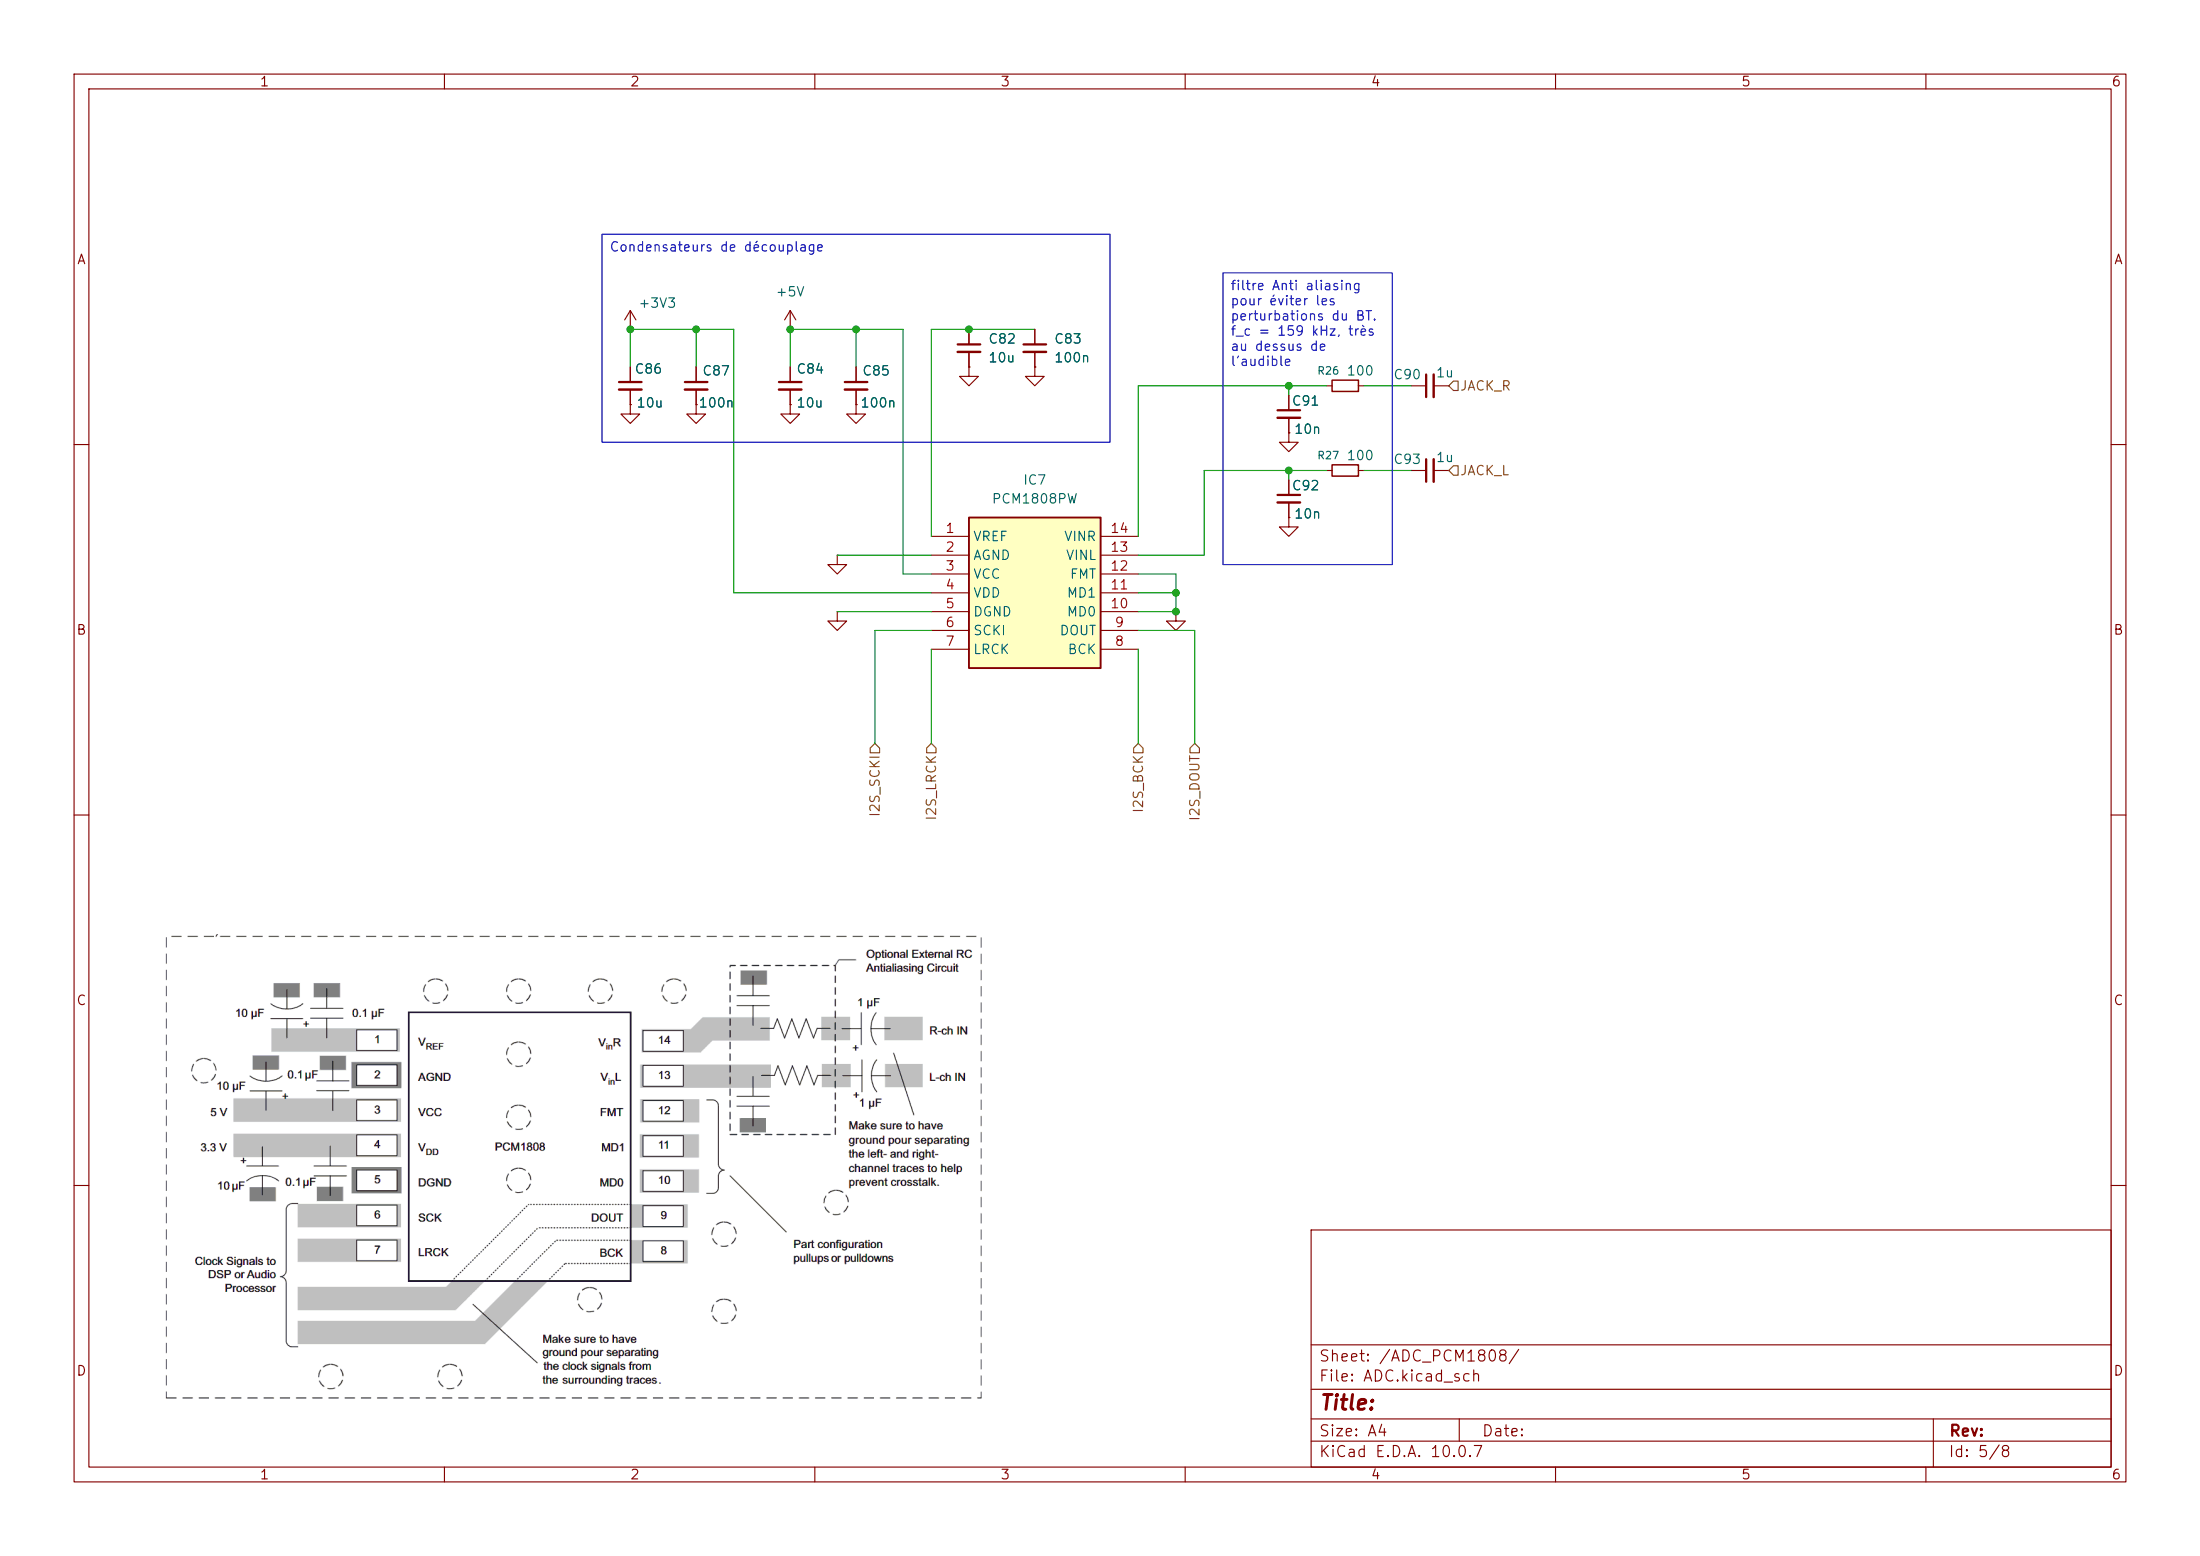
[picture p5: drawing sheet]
(kicad_sch
 (version 20260306)
 (generator "eeschema")
 (generator_version "10.0")
 (paper "A4")
 (lib_symbols
  (symbol "Device:C_Small"
   (pin_numbers (hide yes))
   (pin_names
    (offset 0.254) (hide yes)) (exclude_from_sim no) (in_bom yes) (on_board yes)
   (in_pos_files yes)
   (duplicate_pin_numbers_are_jumpers no)
   (property "Reference" "C" (at 0.254 1.778 0) (show_name no) (do_not_autoplace no) (effects (font (size 1.27 1.27)) (justify left)))
   (property "Value" "C_Small" (at 0.254 -2.032 0) (show_name no) (do_not_autoplace no) (effects (font (size 1.27 1.27)) (justify left)))
   (property "Footprint" "" (at 0 0 0) (show_name no) (do_not_autoplace no) (hide yes) (effects (font (size 1.27 1.27))))
   (property "Datasheet" "" (at 0 0 0) (show_name no) (do_not_autoplace no) (hide yes) (effects (font (size 1.27 1.27))))
   (property "Description" "Unpolarized capacitor, small symbol" (at 0 0 0) (show_name no) (do_not_autoplace no) (hide yes) (effects (font (size 1.27 1.27))))
   (symbol "C_Small_0_1"
    (polyline (pts (xy -1.524 0.508) (xy 1.524 0.508)) (stroke (width 0.3048) (type default)) (fill (type none)))
    (polyline (pts (xy -1.524 -0.508) (xy 1.524 -0.508)) (stroke (width 0.3302) (type default)) (fill (type none))))
   (symbol "C_Small_1_1"
    (pin passive line (at 0 2.54 270) (length 2.032) (name "" (effects (font (size 1.27 1.27)))) (number "1" (effects (font (size 1.27 1.27)))))
    (pin passive line (at 0 -2.54 90) (length 2.032) (name "" (effects (font (size 1.27 1.27)))) (number "2" (effects (font (size 1.27 1.27))))))
   (embedded_fonts no))
  (symbol "Device:R_Small"
   (pin_numbers (hide yes))
   (pin_names
    (offset 0.254) (hide yes)) (exclude_from_sim no) (in_bom yes) (on_board yes)
   (in_pos_files yes)
   (duplicate_pin_numbers_are_jumpers no)
   (property "Reference" "R" (at 0 0 90) (show_name no) (do_not_autoplace no) (effects (font (size 1.016 1.016))))
   (property "Value" "R_Small" (at 1.778 0 90) (show_name no) (do_not_autoplace no) (effects (font (size 1.27 1.27))))
   (property "Footprint" "" (at 0 0 0) (show_name no) (do_not_autoplace no) (hide yes) (effects (font (size 1.27 1.27))))
   (property "Datasheet" "" (at 0 0 0) (show_name no) (do_not_autoplace no) (hide yes) (effects (font (size 1.27 1.27))))
   (property "Description" "Resistor, small symbol" (at 0 0 0) (show_name no) (do_not_autoplace no) (hide yes) (effects (font (size 1.27 1.27))))
   (symbol "R_Small_0_1"
    (rectangle (start -0.762 1.778) (end 0.762 -1.778) (stroke (width 0.2032) (type default)) (fill (type none))))
   (symbol "R_Small_1_1"
    (pin passive line (at 0 2.54 270) (length 0.762) (name "" (effects (font (size 1.27 1.27)))) (number "1" (effects (font (size 1.27 1.27)))))
    (pin passive line (at 0 -2.54 90) (length 0.762) (name "" (effects (font (size 1.27 1.27)))) (number "2" (effects (font (size 1.27 1.27))))))
   (embedded_fonts no))
  (symbol "PCM1808PW:PCM1808PW" (exclude_from_sim no) (in_bom yes) (on_board yes)
   (in_pos_files yes)
   (duplicate_pin_numbers_are_jumpers no)
   (property "Reference" "IC" (at 24.13 7.62 0) (show_name no) (do_not_autoplace no) (effects (font (size 1.27 1.27)) (justify left top)))
   (property "Value" "PCM1808PW" (at 24.13 5.08 0) (show_name no) (do_not_autoplace no) (effects (font (size 1.27 1.27)) (justify left top)))
   (property "Footprint" "SOP65P640X120-14N" (at 24.13 -94.92 0) (show_name no) (do_not_autoplace no) (hide yes) (effects (font (size 1.27 1.27)) (justify left top)))
   (property "Datasheet" "http://www.ti.com/lit/gpn/pcm1808" (at 24.13 -194.92 0) (show_name no) (do_not_autoplace no) (hide yes) (effects (font (size 1.27 1.27)) (justify left top)))
   (property "Description" "99dB SNR Stereo ADC With Single-Ended Inputs" (at 0 0 0) (show_name no) (do_not_autoplace no) (hide yes) (effects (font (size 1.27 1.27))))
   (property "Height" "1.2" (at 24.13 -394.92 0) (show_name no) (do_not_autoplace no) (hide yes) (effects (font (size 1.27 1.27)) (justify left top)))
   (property "Manufacturer_Name" "Texas Instruments" (at 24.13 -494.92 0) (show_name no) (do_not_autoplace no) (hide yes) (effects (font (size 1.27 1.27)) (justify left top)))
   (property "Manufacturer_Part_Number" "PCM1808PW" (at 24.13 -594.92 0) (show_name no) (do_not_autoplace no) (hide yes) (effects (font (size 1.27 1.27)) (justify left top)))
   (property "Mouser Part Number" "595-PCM1808PW" (at 24.13 -694.92 0) (show_name no) (do_not_autoplace no) (hide yes) (effects (font (size 1.27 1.27)) (justify left top)))
   (property "Mouser Price/Stock" "https://www.mouser.co.uk/ProductDetail/Texas-Instruments/PCM1808PW?qs=iSMark9AYDWYQaMpH%2FhwPg%3D%3D" (at 24.13 -794.92 0) (show_name no) (do_not_autoplace no) (hide yes) (effects (font (size 1.27 1.27)) (justify left top)))
   (property "Arrow Part Number" "PCM1808PW" (at 24.13 -894.92 0) (show_name no) (do_not_autoplace no) (hide yes) (effects (font (size 1.27 1.27)) (justify left top)))
   (property "Arrow Price/Stock" "https://www.arrow.com/en/products/pcm1808pw/texas-instruments.html?utm_currency=USD&region=nac" (at 24.13 -994.92 0) (show_name no) (do_not_autoplace no) (hide yes) (effects (font (size 1.27 1.27)) (justify left top)))
   (symbol "PCM1808PW_1_1"
    (rectangle (start 5.08 2.54) (end 22.86 -17.78) (stroke (width 0.254) (type default)) (fill (type background)))
    (pin passive line (at 0 0 0) (length 5.08) (name "VREF" (effects (font (size 1.27 1.27)))) (number "1" (effects (font (size 1.27 1.27)))))
    (pin passive line (at 0 -2.54 0) (length 5.08) (name "AGND" (effects (font (size 1.27 1.27)))) (number "2" (effects (font (size 1.27 1.27)))))
    (pin passive line (at 0 -5.08 0) (length 5.08) (name "VCC" (effects (font (size 1.27 1.27)))) (number "3" (effects (font (size 1.27 1.27)))))
    (pin passive line (at 0 -7.62 0) (length 5.08) (name "VDD" (effects (font (size 1.27 1.27)))) (number "4" (effects (font (size 1.27 1.27)))))
    (pin passive line (at 0 -10.16 0) (length 5.08) (name "DGND" (effects (font (size 1.27 1.27)))) (number "5" (effects (font (size 1.27 1.27)))))
    (pin passive line (at 0 -12.7 0) (length 5.08) (name "SCKI" (effects (font (size 1.27 1.27)))) (number "6" (effects (font (size 1.27 1.27)))))
    (pin passive line (at 0 -15.24 0) (length 5.08) (name "LRCK" (effects (font (size 1.27 1.27)))) (number "7" (effects (font (size 1.27 1.27)))))
    (pin passive line (at 27.94 -15.24 180) (length 5.08) (name "BCK" (effects (font (size 1.27 1.27)))) (number "8" (effects (font (size 1.27 1.27)))))
    (pin passive line (at 27.94 -12.7 180) (length 5.08) (name "DOUT" (effects (font (size 1.27 1.27)))) (number "9" (effects (font (size 1.27 1.27)))))
    (pin passive line (at 27.94 -10.16 180) (length 5.08) (name "MD0" (effects (font (size 1.27 1.27)))) (number "10" (effects (font (size 1.27 1.27)))))
    (pin passive line (at 27.94 -7.62 180) (length 5.08) (name "MD1" (effects (font (size 1.27 1.27)))) (number "11" (effects (font (size 1.27 1.27)))))
    (pin passive line (at 27.94 -5.08 180) (length 5.08) (name "FMT" (effects (font (size 1.27 1.27)))) (number "12" (effects (font (size 1.27 1.27)))))
    (pin passive line (at 27.94 -2.54 180) (length 5.08) (name "VINL" (effects (font (size 1.27 1.27)))) (number "13" (effects (font (size 1.27 1.27)))))
    (pin passive line (at 27.94 0 180) (length 5.08) (name "VINR" (effects (font (size 1.27 1.27)))) (number "14" (effects (font (size 1.27 1.27))))))
   (embedded_fonts no))
  (symbol "power:+3.3V"
   (power global)
   (pin_numbers (hide yes))
   (pin_names
    (offset 0) (hide yes)) (exclude_from_sim no) (in_bom yes) (on_board yes)
   (in_pos_files yes)
   (duplicate_pin_numbers_are_jumpers no)
   (property "Reference" "#PWR" (at 0 -3.81 0) (show_name no) (do_not_autoplace no) (hide yes) (effects (font (size 1.27 1.27))))
   (property "Value" "+3.3V" (at 0 3.556 0) (show_name no) (do_not_autoplace no) (effects (font (size 1.27 1.27))))
   (property "Footprint" "" (at 0 0 0) (show_name no) (do_not_autoplace no) (hide yes) (effects (font (size 1.27 1.27))))
   (property "Datasheet" "" (at 0 0 0) (show_name no) (do_not_autoplace no) (hide yes) (effects (font (size 1.27 1.27))))
   (property "Description" "Power symbol creates a global label with name \"+3.3V\"" (at 0 0 0) (show_name no) (do_not_autoplace no) (hide yes) (effects (font (size 1.27 1.27))))
   (symbol "+3.3V_0_1"
    (polyline (pts (xy -0.762 1.27) (xy 0 2.54)) (stroke (width 0) (type default)) (fill (type none)))
    (polyline (pts (xy 0 2.54) (xy 0.762 1.27)) (stroke (width 0) (type default)) (fill (type none)))
    (polyline (pts (xy 0 0) (xy 0 2.54)) (stroke (width 0) (type default)) (fill (type none))))
   (symbol "+3.3V_1_1"
    (pin power_in line (at 0 0 90) (length 0) (name "" (effects (font (size 1.27 1.27)))) (number "1" (effects (font (size 1.27 1.27))))))
   (embedded_fonts no))
  (symbol "power:+5V"
   (power global)
   (pin_numbers (hide yes))
   (pin_names
    (offset 0) (hide yes)) (exclude_from_sim no) (in_bom yes) (on_board yes)
   (in_pos_files yes)
   (duplicate_pin_numbers_are_jumpers no)
   (property "Reference" "#PWR" (at 0 -3.81 0) (show_name no) (do_not_autoplace no) (hide yes) (effects (font (size 1.27 1.27))))
   (property "Value" "+5V" (at 0 3.556 0) (show_name no) (do_not_autoplace no) (effects (font (size 1.27 1.27))))
   (property "Footprint" "" (at 0 0 0) (show_name no) (do_not_autoplace no) (hide yes) (effects (font (size 1.27 1.27))))
   (property "Datasheet" "" (at 0 0 0) (show_name no) (do_not_autoplace no) (hide yes) (effects (font (size 1.27 1.27))))
   (property "Description" "Power symbol creates a global label with name \"+5V\"" (at 0 0 0) (show_name no) (do_not_autoplace no) (hide yes) (effects (font (size 1.27 1.27))))
   (symbol "+5V_0_1"
    (polyline (pts (xy -0.762 1.27) (xy 0 2.54)) (stroke (width 0) (type default)) (fill (type none)))
    (polyline (pts (xy 0 2.54) (xy 0.762 1.27)) (stroke (width 0) (type default)) (fill (type none)))
    (polyline (pts (xy 0 0) (xy 0 2.54)) (stroke (width 0) (type default)) (fill (type none))))
   (symbol "+5V_1_1"
    (pin power_in line (at 0 0 90) (length 0) (name "" (effects (font (size 1.27 1.27)))) (number "1" (effects (font (size 1.27 1.27))))))
   (embedded_fonts no))
  (symbol "power:GND"
   (power global)
   (pin_numbers (hide yes))
   (pin_names
    (offset 0) (hide yes)) (exclude_from_sim no) (in_bom yes) (on_board yes)
   (in_pos_files yes)
   (duplicate_pin_numbers_are_jumpers no)
   (property "Reference" "#PWR" (at 0 -6.35 0) (show_name no) (do_not_autoplace no) (hide yes) (effects (font (size 1.27 1.27))))
   (property "Value" "GND" (at 0 -3.81 0) (show_name no) (do_not_autoplace no) (effects (font (size 1.27 1.27))))
   (property "Footprint" "" (at 0 0 0) (show_name no) (do_not_autoplace no) (hide yes) (effects (font (size 1.27 1.27))))
   (property "Datasheet" "" (at 0 0 0) (show_name no) (do_not_autoplace no) (hide yes) (effects (font (size 1.27 1.27))))
   (property "Description" "Power symbol creates a global label with name \"GND\" , ground" (at 0 0 0) (show_name no) (do_not_autoplace no) (hide yes) (effects (font (size 1.27 1.27))))
   (symbol "GND_0_1"
    (polyline (pts (xy 0 0) (xy 0 -1.27) (xy 1.27 -1.27) (xy 0 -2.54) (xy -1.27 -1.27) (xy 0 -1.27)) (stroke (width 0) (type default)) (fill (type none))))
   (symbol "GND_1_1"
    (pin power_in line (at 0 0 270) (length 0) (name "" (effects (font (size 1.27 1.27)))) (number "1" (effects (font (size 1.27 1.27))))))
   (embedded_fonts no)))
 (text_box "filtre Anti aliasing pour éviter les perturbations du BT.\nf_c = 159 kHz, très au dessus de l'audible"
  (exclude_from_sim no)
  (at 165.1 36.83 0)
  (size 22.86 39.37)
  (margins 0.9525 0.9525 0.9525 0.9525)
  (stroke (width 0) (type solid))
  (fill (type none))
  (effects (font (size 1.27 1.27)) (justify left top)))
 (text_box "Condensateurs de découplage"
  (exclude_from_sim no)
  (at 81.28 31.6117 0)
  (size 68.58 28.0783)
  (margins 0.9525 0.9525 0.9525 0.9525)
  (stroke (width 0) (type solid))
  (fill (type none))
  (effects (font (size 1.27 1.27)) (justify left top)))
 (junction
  (at 93.98 44.45)
  (diameter 0)
  (color 0 0 0 0))
 (junction
  (at 158.75 80.01)
  (diameter 0)
  (color 0 0 0 0))
 (junction
  (at 106.68 44.45)
  (diameter 0)
  (color 0 0 0 0))
 (junction
  (at 158.75 82.55)
  (diameter 0)
  (color 0 0 0 0))
 (junction
  (at 130.81 44.45)
  (diameter 0)
  (color 0 0 0 0))
 (junction
  (at 115.57 44.45)
  (diameter 0)
  (color 0 0 0 0))
 (junction
  (at 173.99 52.07)
  (diameter 0)
  (color 0 0 0 0))
 (junction
  (at 173.99 63.5)
  (diameter 0)
  (color 0 0 0 0))
 (junction
  (at 85.09 44.45)
  (diameter 0)
  (color 0 0 0 0))
 (wire
  (pts (xy 125.73 44.45) (xy 130.81 44.45))
  (stroke (width 0) (type default)))
 (wire
  (pts (xy 93.98 44.45) (xy 85.09 44.45))
  (stroke (width 0) (type default)))
 (wire
  (pts (xy 179.07 52.07) (xy 173.99 52.07))
  (stroke (width 0) (type default)))
 (wire
  (pts (xy 113.03 74.93) (xy 125.73 74.93))
  (stroke (width 0) (type default)))
 (wire
  (pts (xy 125.73 77.47) (xy 121.92 77.47))
  (stroke (width 0) (type default)))
 (wire
  (pts (xy 179.07 63.5) (xy 173.99 63.5))
  (stroke (width 0) (type default)))
 (wire
  (pts (xy 139.7 44.45) (xy 130.81 44.45))
  (stroke (width 0) (type default)))
 (wire
  (pts (xy 125.73 85.09) (xy 118.11 85.09))
  (stroke (width 0) (type default)))
 (wire
  (pts (xy 115.57 44.45) (xy 106.68 44.45))
  (stroke (width 0) (type default)))
 (wire
  (pts (xy 125.73 72.39) (xy 125.73 44.45))
  (stroke (width 0) (type default)))
 (wire
  (pts (xy 106.68 44.45) (xy 106.68 49.53))
  (stroke (width 0) (type default)))
 (wire
  (pts (xy 153.67 80.01) (xy 158.75 80.01))
  (stroke (width 0) (type default)))
 (wire
  (pts (xy 153.67 82.55) (xy 158.75 82.55))
  (stroke (width 0) (type default)))
 (wire
  (pts (xy 184.15 63.5) (xy 190.5 63.5))
  (stroke (width 0) (type default)))
 (wire
  (pts (xy 153.67 85.09) (xy 161.29 85.09))
  (stroke (width 0) (type default)))
 (wire
  (pts (xy 158.75 80.01) (xy 158.75 82.55))
  (stroke (width 0) (type default)))
 (wire
  (pts (xy 121.92 44.45) (xy 115.57 44.45))
  (stroke (width 0) (type default)))
 (wire
  (pts (xy 161.29 85.09) (xy 161.29 100.33))
  (stroke (width 0) (type default)))
 (wire
  (pts (xy 153.67 77.47) (xy 158.75 77.47))
  (stroke (width 0) (type default)))
 (wire
  (pts (xy 115.57 44.45) (xy 115.57 49.53))
  (stroke (width 0) (type default)))
 (wire
  (pts (xy 153.67 74.93) (xy 162.56 74.93))
  (stroke (width 0) (type default)))
 (wire
  (pts (xy 173.99 52.07) (xy 173.99 53.34))
  (stroke (width 0) (type default)))
 (wire
  (pts (xy 162.56 74.93) (xy 162.56 63.5))
  (stroke (width 0) (type default)))
 (wire
  (pts (xy 93.98 44.45) (xy 93.98 49.53))
  (stroke (width 0) (type default)))
 (wire
  (pts (xy 158.75 77.47) (xy 158.75 80.01))
  (stroke (width 0) (type default)))
 (wire
  (pts (xy 99.06 44.45) (xy 93.98 44.45))
  (stroke (width 0) (type default)))
 (wire
  (pts (xy 153.67 72.39) (xy 153.67 52.07))
  (stroke (width 0) (type default)))
 (wire
  (pts (xy 125.73 87.63) (xy 125.73 100.33))
  (stroke (width 0) (type default)))
 (wire
  (pts (xy 162.56 63.5) (xy 173.99 63.5))
  (stroke (width 0) (type default)))
 (wire
  (pts (xy 99.06 44.45) (xy 99.06 80.01))
  (stroke (width 0) (type default)))
 (wire
  (pts (xy 99.06 80.01) (xy 125.73 80.01))
  (stroke (width 0) (type default)))
 (wire
  (pts (xy 121.92 77.47) (xy 121.92 44.45))
  (stroke (width 0) (type default)))
 (wire
  (pts (xy 85.09 44.45) (xy 85.09 49.53))
  (stroke (width 0) (type default)))
 (wire
  (pts (xy 113.03 82.55) (xy 125.73 82.55))
  (stroke (width 0) (type default)))
 (wire
  (pts (xy 184.15 52.07) (xy 190.5 52.07))
  (stroke (width 0) (type default)))
 (wire
  (pts (xy 153.67 52.07) (xy 173.99 52.07))
  (stroke (width 0) (type default)))
 (wire
  (pts (xy 173.99 63.5) (xy 173.99 64.77))
  (stroke (width 0) (type default)))
 (wire
  (pts (xy 118.11 85.09) (xy 118.11 100.33))
  (stroke (width 0) (type default)))
 (wire
  (pts (xy 153.67 87.63) (xy 153.67 100.33))
  (stroke (width 0) (type default)))
 (image
  (at 77.47 157.48)
  (data))
 (hierarchical_label "JACK_L"
  (shape input)
  (at 195.58 63.5 0)
  (effects (font (size 1.27 1.27)) (justify left)))
 (hierarchical_label "I2S_DOUT"
  (shape input)
  (at 161.29 100.33 270)
  (effects (font (size 1.27 1.27)) (justify right)))
 (hierarchical_label "I2S_LRCK"
  (shape input)
  (at 125.73 100.33 270)
  (effects (font (size 1.27 1.27)) (justify right)))
 (hierarchical_label "JACK_R"
  (shape input)
  (at 195.58 52.07 0)
  (effects (font (size 1.27 1.27)) (justify left)))
 (hierarchical_label "I2S_BCK"
  (shape input)
  (at 153.67 100.33 270)
  (effects (font (size 1.27 1.27)) (justify right)))
 (hierarchical_label "I2S_SCKI"
  (shape input)
  (at 118.11 100.33 270)
  (effects (font (size 1.27 1.27)) (justify right)))
 (symbol
  (lib_id "Device:C_Small")
  (at 85.09 52.07 0)
  (unit 1)
  (body_style 1)
  (exclude_from_sim no)
  (in_bom yes)
  (on_board yes)
  (in_pos_files yes)
  (dnp no)
  (property "Reference" "C86" (at 85.598 49.784 0) (show_name no) (do_not_autoplace no) (effects (font (size 1.27 1.27)) (justify left)))
  (property "Value" "10u" (at 85.852 54.356 0) (show_name no) (do_not_autoplace no) (effects (font (size 1.27 1.27)) (justify left)))
  (property "Footprint" "Capacitor_SMD:C_0402_1005Metric" (at 85.09 52.07 0) (hide yes) (show_name no) (do_not_autoplace no) (effects (font (size 1.27 1.27))))
  (property "Datasheet" "" (at 85.09 52.07 0) (hide yes) (show_name no) (do_not_autoplace no) (effects (font (size 1.27 1.27))))
  (property "Description" "Unpolarized capacitor, small symbol" (at 85.09 52.07 0) (hide yes) (show_name no) (do_not_autoplace no) (effects (font (size 1.27 1.27))))
  (pin "1")
  (pin "2"))
 (symbol
  (lib_id "power:+3.3V")
  (at 85.09 44.45 0)
  (unit 1)
  (body_style 1)
  (exclude_from_sim no)
  (in_bom yes)
  (on_board yes)
  (in_pos_files yes)
  (dnp no)
  (property "Reference" "#PWR077" (at 85.09 48.26 0) (hide yes) (show_name no) (do_not_autoplace no) (effects (font (size 1.27 1.27))))
  (property "Value" "+3V3" (at 86.106 40.894 0) (show_name no) (do_not_autoplace no) (effects (font (size 1.27 1.27)) (justify left)))
  (property "Footprint" "" (at 85.09 44.45 0) (hide yes) (show_name no) (do_not_autoplace no) (effects (font (size 1.27 1.27))))
  (property "Datasheet" "" (at 85.09 44.45 0) (hide yes) (show_name no) (do_not_autoplace no) (effects (font (size 1.27 1.27))))
  (property "Description" "Power symbol creates a global label with name \"+3.3V\"" (at 85.09 44.45 0) (hide yes) (show_name no) (do_not_autoplace no) (effects (font (size 1.27 1.27))))
  (pin "1"))
 (symbol
  (lib_id "PCM1808PW:PCM1808PW")
  (at 125.73 72.39 0)
  (unit 1)
  (body_style 1)
  (exclude_from_sim no)
  (in_bom yes)
  (on_board yes)
  (in_pos_files yes)
  (dnp no)
  (fields_autoplaced yes)
  (property "Reference" "IC7" (at 139.7 64.77 0) (show_name no) (do_not_autoplace no) (effects (font (size 1.27 1.27))))
  (property "Value" "PCM1808PW" (at 139.7 67.31 0) (show_name no) (do_not_autoplace no) (effects (font (size 1.27 1.27))))
  (property "Footprint" "footprints:PCM1808PW" (at 149.86 167.31 0) (hide yes) (show_name no) (do_not_autoplace no) (effects (font (size 1.27 1.27)) (justify left top)))
  (property "Datasheet" "http://www.ti.com/lit/gpn/pcm1808" (at 149.86 267.31 0) (hide yes) (show_name no) (do_not_autoplace no) (effects (font (size 1.27 1.27)) (justify left top)))
  (property "Description" "99dB SNR Stereo ADC With Single-Ended Inputs" (at 125.73 72.39 0) (hide yes) (show_name no) (do_not_autoplace no) (effects (font (size 1.27 1.27))))
  (property "Height" "1.2" (at 149.86 467.31 0) (hide yes) (show_name no) (do_not_autoplace no) (effects (font (size 1.27 1.27)) (justify left top)))
  (property "Manufacturer_Name" "Texas Instruments" (at 149.86 567.31 0) (hide yes) (show_name no) (do_not_autoplace no) (effects (font (size 1.27 1.27)) (justify left top)))
  (property "Manufacturer_Part_Number" "PCM1808PW" (at 149.86 667.31 0) (hide yes) (show_name no) (do_not_autoplace no) (effects (font (size 1.27 1.27)) (justify left top)))
  (property "Mouser Part Number" "595-PCM1808PW" (at 149.86 767.31 0) (hide yes) (show_name no) (do_not_autoplace no) (effects (font (size 1.27 1.27)) (justify left top)))
  (property "Mouser Price/Stock" "https://www.mouser.co.uk/ProductDetail/Texas-Instruments/PCM1808PW?qs=iSMark9AYDWYQaMpH%2FhwPg%3D%3D" (at 149.86 867.31 0) (hide yes) (show_name no) (do_not_autoplace no) (effects (font (size 1.27 1.27)) (justify left top)))
  (property "Arrow Part Number" "PCM1808PW" (at 149.86 967.31 0) (hide yes) (show_name no) (do_not_autoplace no) (effects (font (size 1.27 1.27)) (justify left top)))
  (property "Arrow Price/Stock" "https://www.arrow.com/en/products/pcm1808pw/texas-instruments.html?utm_currency=USD&region=nac" (at 149.86 1067.31 0) (hide yes) (show_name no) (do_not_autoplace no) (effects (font (size 1.27 1.27)) (justify left top)))
  (pin "6")
  (pin "1")
  (pin "10")
  (pin "4")
  (pin "5")
  (pin "3")
  (pin "2")
  (pin "12")
  (pin "13")
  (pin "9")
  (pin "11")
  (pin "7")
  (pin "14")
  (pin "8"))
 (symbol
  (lib_id "Device:C_Small")
  (at 106.68 52.07 0)
  (unit 1)
  (body_style 1)
  (exclude_from_sim no)
  (in_bom yes)
  (on_board yes)
  (in_pos_files yes)
  (dnp no)
  (property "Reference" "C84" (at 107.442 49.784 0) (show_name no) (do_not_autoplace no) (effects (font (size 1.27 1.27)) (justify left)))
  (property "Value" "10u" (at 107.442 54.356 0) (show_name no) (do_not_autoplace no) (effects (font (size 1.27 1.27)) (justify left)))
  (property "Footprint" "Capacitor_SMD:C_0402_1005Metric" (at 106.68 52.07 0) (hide yes) (show_name no) (do_not_autoplace no) (effects (font (size 1.27 1.27))))
  (property "Datasheet" "" (at 106.68 52.07 0) (hide yes) (show_name no) (do_not_autoplace no) (effects (font (size 1.27 1.27))))
  (property "Description" "Unpolarized capacitor, small symbol" (at 106.68 52.07 0) (hide yes) (show_name no) (do_not_autoplace no) (effects (font (size 1.27 1.27))))
  (pin "1")
  (pin "2"))
 (symbol
  (lib_id "power:GND")
  (at 113.03 82.55 0)
  (unit 1)
  (body_style 1)
  (exclude_from_sim no)
  (in_bom yes)
  (on_board yes)
  (in_pos_files yes)
  (dnp no)
  (fields_autoplaced yes)
  (property "Reference" "#PWR079" (at 113.03 88.9 0) (hide yes) (show_name no) (do_not_autoplace no) (effects (font (size 1.27 1.27))))
  (property "Value" "GND" (at 113.03 87.63 0) (hide yes) (show_name no) (do_not_autoplace no) (effects (font (size 1.27 1.27))))
  (property "Footprint" "" (at 113.03 82.55 0) (hide yes) (show_name no) (do_not_autoplace no) (effects (font (size 1.27 1.27))))
  (property "Datasheet" "" (at 113.03 82.55 0) (hide yes) (show_name no) (do_not_autoplace no) (effects (font (size 1.27 1.27))))
  (property "Description" "Power symbol creates a global label with name \"GND\" , ground" (at 113.03 82.55 0) (hide yes) (show_name no) (do_not_autoplace no) (effects (font (size 1.27 1.27))))
  (pin "1"))
 (symbol
  (lib_id "power:GND")
  (at 139.7 49.53 0)
  (unit 1)
  (body_style 1)
  (exclude_from_sim no)
  (in_bom yes)
  (on_board yes)
  (in_pos_files yes)
  (dnp no)
  (fields_autoplaced yes)
  (property "Reference" "#PWR071" (at 139.7 55.88 0) (hide yes) (show_name no) (do_not_autoplace no) (effects (font (size 1.27 1.27))))
  (property "Value" "GND" (at 139.7 54.61 0) (hide yes) (show_name no) (do_not_autoplace no) (effects (font (size 1.27 1.27))))
  (property "Footprint" "" (at 139.7 49.53 0) (hide yes) (show_name no) (do_not_autoplace no) (effects (font (size 1.27 1.27))))
  (property "Datasheet" "" (at 139.7 49.53 0) (hide yes) (show_name no) (do_not_autoplace no) (effects (font (size 1.27 1.27))))
  (property "Description" "Power symbol creates a global label with name \"GND\" , ground" (at 139.7 49.53 0) (hide yes) (show_name no) (do_not_autoplace no) (effects (font (size 1.27 1.27))))
  (pin "1"))
 (symbol
  (lib_id "Device:R_Small")
  (at 181.61 63.5 90)
  (unit 1)
  (body_style 1)
  (exclude_from_sim no)
  (in_bom yes)
  (on_board yes)
  (in_pos_files yes)
  (dnp no)
  (property "Reference" "R27" (at 179.324 61.468 90) (show_name no) (do_not_autoplace no) (effects (font (size 1.016 1.016))))
  (property "Value" "100" (at 183.642 61.468 90) (show_name no) (do_not_autoplace no) (effects (font (size 1.27 1.27))))
  (property "Footprint" "" (at 181.61 63.5 0) (hide yes) (show_name no) (do_not_autoplace no) (effects (font (size 1.27 1.27))))
  (property "Datasheet" "" (at 181.61 63.5 0) (hide yes) (show_name no) (do_not_autoplace no) (effects (font (size 1.27 1.27))))
  (property "Description" "Resistor, small symbol" (at 181.61 63.5 0) (hide yes) (show_name no) (do_not_autoplace no) (effects (font (size 1.27 1.27))))
  (pin "2")
  (pin "1"))
 (symbol
  (lib_id "Device:R_Small")
  (at 181.61 52.07 90)
  (unit 1)
  (body_style 1)
  (exclude_from_sim no)
  (in_bom yes)
  (on_board yes)
  (in_pos_files yes)
  (dnp no)
  (property "Reference" "R26" (at 179.324 50.038 90) (show_name no) (do_not_autoplace no) (effects (font (size 1.016 1.016))))
  (property "Value" "100" (at 183.642 50.038 90) (show_name no) (do_not_autoplace no) (effects (font (size 1.27 1.27))))
  (property "Footprint" "" (at 181.61 52.07 0) (hide yes) (show_name no) (do_not_autoplace no) (effects (font (size 1.27 1.27))))
  (property "Datasheet" "" (at 181.61 52.07 0) (hide yes) (show_name no) (do_not_autoplace no) (effects (font (size 1.27 1.27))))
  (property "Description" "Resistor, small symbol" (at 181.61 52.07 0) (hide yes) (show_name no) (do_not_autoplace no) (effects (font (size 1.27 1.27))))
  (pin "2")
  (pin "1"))
 (symbol
  (lib_id "power:GND")
  (at 113.03 74.93 0)
  (unit 1)
  (body_style 1)
  (exclude_from_sim no)
  (in_bom yes)
  (on_board yes)
  (in_pos_files yes)
  (dnp no)
  (fields_autoplaced yes)
  (property "Reference" "#PWR072" (at 113.03 81.28 0) (hide yes) (show_name no) (do_not_autoplace no) (effects (font (size 1.27 1.27))))
  (property "Value" "GND" (at 113.03 80.01 0) (hide yes) (show_name no) (do_not_autoplace no) (effects (font (size 1.27 1.27))))
  (property "Footprint" "" (at 113.03 74.93 0) (hide yes) (show_name no) (do_not_autoplace no) (effects (font (size 1.27 1.27))))
  (property "Datasheet" "" (at 113.03 74.93 0) (hide yes) (show_name no) (do_not_autoplace no) (effects (font (size 1.27 1.27))))
  (property "Description" "Power symbol creates a global label with name \"GND\" , ground" (at 113.03 74.93 0) (hide yes) (show_name no) (do_not_autoplace no) (effects (font (size 1.27 1.27))))
  (pin "1"))
 (symbol
  (lib_id "Device:C_Small")
  (at 115.57 52.07 0)
  (unit 1)
  (body_style 1)
  (exclude_from_sim no)
  (in_bom yes)
  (on_board yes)
  (in_pos_files yes)
  (dnp no)
  (property "Reference" "C85" (at 116.332 50.038 0) (show_name no) (do_not_autoplace no) (effects (font (size 1.27 1.27)) (justify left)))
  (property "Value" "100n" (at 116.078 54.356 0) (show_name no) (do_not_autoplace no) (effects (font (size 1.27 1.27)) (justify left)))
  (property "Footprint" "Capacitor_SMD:C_0402_1005Metric" (at 115.57 52.07 0) (hide yes) (show_name no) (do_not_autoplace no) (effects (font (size 1.27 1.27))))
  (property "Datasheet" "" (at 115.57 52.07 0) (hide yes) (show_name no) (do_not_autoplace no) (effects (font (size 1.27 1.27))))
  (property "Description" "Unpolarized capacitor, small symbol" (at 115.57 52.07 0) (hide yes) (show_name no) (do_not_autoplace no) (effects (font (size 1.27 1.27))))
  (pin "1")
  (pin "2"))
 (symbol
  (lib_id "Device:C_Small")
  (at 193.04 63.5 90)
  (unit 1)
  (body_style 1)
  (exclude_from_sim no)
  (in_bom yes)
  (on_board yes)
  (in_pos_files yes)
  (dnp no)
  (property "Reference" "C93" (at 189.992 61.976 90) (show_name no) (do_not_autoplace no) (effects (font (size 1.27 1.27))))
  (property "Value" "1u" (at 195.072 61.722 90) (show_name no) (do_not_autoplace no) (effects (font (size 1.27 1.27))))
  (property "Footprint" "Capacitor_SMD:C_0402_1005Metric" (at 193.04 63.5 0) (hide yes) (show_name no) (do_not_autoplace no) (effects (font (size 1.27 1.27))))
  (property "Datasheet" "" (at 193.04 63.5 0) (hide yes) (show_name no) (do_not_autoplace no) (effects (font (size 1.27 1.27))))
  (property "Description" "Unpolarized capacitor, small symbol" (at 193.04 63.5 0) (hide yes) (show_name no) (do_not_autoplace no) (effects (font (size 1.27 1.27))))
  (pin "1")
  (pin "2"))
 (symbol
  (lib_id "power:GND")
  (at 173.99 58.42 0)
  (unit 1)
  (body_style 1)
  (exclude_from_sim no)
  (in_bom yes)
  (on_board yes)
  (in_pos_files yes)
  (dnp no)
  (fields_autoplaced yes)
  (property "Reference" "#PWR081" (at 173.99 64.77 0) (hide yes) (show_name no) (do_not_autoplace no) (effects (font (size 1.27 1.27))))
  (property "Value" "GND" (at 173.99 63.5 0) (hide yes) (show_name no) (do_not_autoplace no) (effects (font (size 1.27 1.27))))
  (property "Footprint" "" (at 173.99 58.42 0) (hide yes) (show_name no) (do_not_autoplace no) (effects (font (size 1.27 1.27))))
  (property "Datasheet" "" (at 173.99 58.42 0) (hide yes) (show_name no) (do_not_autoplace no) (effects (font (size 1.27 1.27))))
  (property "Description" "Power symbol creates a global label with name \"GND\" , ground" (at 173.99 58.42 0) (hide yes) (show_name no) (do_not_autoplace no) (effects (font (size 1.27 1.27))))
  (pin "1"))
 (symbol
  (lib_id "power:GND")
  (at 85.09 54.61 0)
  (unit 1)
  (body_style 1)
  (exclude_from_sim no)
  (in_bom yes)
  (on_board yes)
  (in_pos_files yes)
  (dnp no)
  (fields_autoplaced yes)
  (property "Reference" "#PWR075" (at 85.09 60.96 0) (hide yes) (show_name no) (do_not_autoplace no) (effects (font (size 1.27 1.27))))
  (property "Value" "GND" (at 85.09 59.69 0) (hide yes) (show_name no) (do_not_autoplace no) (effects (font (size 1.27 1.27))))
  (property "Footprint" "" (at 85.09 54.61 0) (hide yes) (show_name no) (do_not_autoplace no) (effects (font (size 1.27 1.27))))
  (property "Datasheet" "" (at 85.09 54.61 0) (hide yes) (show_name no) (do_not_autoplace no) (effects (font (size 1.27 1.27))))
  (property "Description" "Power symbol creates a global label with name \"GND\" , ground" (at 85.09 54.61 0) (hide yes) (show_name no) (do_not_autoplace no) (effects (font (size 1.27 1.27))))
  (pin "1"))
 (symbol
  (lib_id "Device:C_Small")
  (at 130.81 46.99 0)
  (unit 1)
  (body_style 1)
  (exclude_from_sim no)
  (in_bom yes)
  (on_board yes)
  (in_pos_files yes)
  (dnp no)
  (fields_autoplaced yes)
  (property "Reference" "C82" (at 133.35 45.7262 0) (show_name no) (do_not_autoplace no) (effects (font (size 1.27 1.27)) (justify left)))
  (property "Value" "10u" (at 133.35 48.2662 0) (show_name no) (do_not_autoplace no) (effects (font (size 1.27 1.27)) (justify left)))
  (property "Footprint" "Capacitor_SMD:C_0402_1005Metric" (at 130.81 46.99 0) (hide yes) (show_name no) (do_not_autoplace no) (effects (font (size 1.27 1.27))))
  (property "Datasheet" "" (at 130.81 46.99 0) (hide yes) (show_name no) (do_not_autoplace no) (effects (font (size 1.27 1.27))))
  (property "Description" "Unpolarized capacitor, small symbol" (at 130.81 46.99 0) (hide yes) (show_name no) (do_not_autoplace no) (effects (font (size 1.27 1.27))))
  (pin "1")
  (pin "2"))
 (symbol
  (lib_id "power:+5V")
  (at 106.68 44.45 0)
  (unit 1)
  (body_style 1)
  (exclude_from_sim no)
  (in_bom yes)
  (on_board yes)
  (in_pos_files yes)
  (dnp no)
  (fields_autoplaced yes)
  (property "Reference" "#PWR078" (at 106.68 48.26 0) (hide yes) (show_name no) (do_not_autoplace no) (effects (font (size 1.27 1.27))))
  (property "Value" "+5V" (at 106.68 39.37 0) (show_name no) (do_not_autoplace no) (effects (font (size 1.27 1.27))))
  (property "Footprint" "" (at 106.68 44.45 0) (hide yes) (show_name no) (do_not_autoplace no) (effects (font (size 1.27 1.27))))
  (property "Datasheet" "" (at 106.68 44.45 0) (hide yes) (show_name no) (do_not_autoplace no) (effects (font (size 1.27 1.27))))
  (property "Description" "Power symbol creates a global label with name \"+5V\"" (at 106.68 44.45 0) (hide yes) (show_name no) (do_not_autoplace no) (effects (font (size 1.27 1.27))))
  (pin "1"))
 (symbol
  (lib_id "Device:C_Small")
  (at 173.99 67.31 0)
  (unit 1)
  (body_style 1)
  (exclude_from_sim no)
  (in_bom yes)
  (on_board yes)
  (in_pos_files yes)
  (dnp no)
  (property "Reference" "C92" (at 176.276 65.532 0) (show_name no) (do_not_autoplace no) (effects (font (size 1.27 1.27))))
  (property "Value" "10n" (at 176.53 69.342 0) (show_name no) (do_not_autoplace no) (effects (font (size 1.27 1.27))))
  (property "Footprint" "Capacitor_SMD:C_0402_1005Metric" (at 173.99 67.31 0) (hide yes) (show_name no) (do_not_autoplace no) (effects (font (size 1.27 1.27))))
  (property "Datasheet" "" (at 173.99 67.31 0) (hide yes) (show_name no) (do_not_autoplace no) (effects (font (size 1.27 1.27))))
  (property "Description" "Unpolarized capacitor, small symbol" (at 173.99 67.31 0) (hide yes) (show_name no) (do_not_autoplace no) (effects (font (size 1.27 1.27))))
  (pin "1")
  (pin "2"))
 (symbol
  (lib_id "power:GND")
  (at 115.57 54.61 0)
  (unit 1)
  (body_style 1)
  (exclude_from_sim no)
  (in_bom yes)
  (on_board yes)
  (in_pos_files yes)
  (dnp no)
  (fields_autoplaced yes)
  (property "Reference" "#PWR074" (at 115.57 60.96 0) (hide yes) (show_name no) (do_not_autoplace no) (effects (font (size 1.27 1.27))))
  (property "Value" "GND" (at 115.57 59.69 0) (hide yes) (show_name no) (do_not_autoplace no) (effects (font (size 1.27 1.27))))
  (property "Footprint" "" (at 115.57 54.61 0) (hide yes) (show_name no) (do_not_autoplace no) (effects (font (size 1.27 1.27))))
  (property "Datasheet" "" (at 115.57 54.61 0) (hide yes) (show_name no) (do_not_autoplace no) (effects (font (size 1.27 1.27))))
  (property "Description" "Power symbol creates a global label with name \"GND\" , ground" (at 115.57 54.61 0) (hide yes) (show_name no) (do_not_autoplace no) (effects (font (size 1.27 1.27))))
  (pin "1"))
 (symbol
  (lib_id "power:GND")
  (at 93.98 54.61 0)
  (unit 1)
  (body_style 1)
  (exclude_from_sim no)
  (in_bom yes)
  (on_board yes)
  (in_pos_files yes)
  (dnp no)
  (fields_autoplaced yes)
  (property "Reference" "#PWR076" (at 93.98 60.96 0) (hide yes) (show_name no) (do_not_autoplace no) (effects (font (size 1.27 1.27))))
  (property "Value" "GND" (at 93.98 59.69 0) (hide yes) (show_name no) (do_not_autoplace no) (effects (font (size 1.27 1.27))))
  (property "Footprint" "" (at 93.98 54.61 0) (hide yes) (show_name no) (do_not_autoplace no) (effects (font (size 1.27 1.27))))
  (property "Datasheet" "" (at 93.98 54.61 0) (hide yes) (show_name no) (do_not_autoplace no) (effects (font (size 1.27 1.27))))
  (property "Description" "Power symbol creates a global label with name \"GND\" , ground" (at 93.98 54.61 0) (hide yes) (show_name no) (do_not_autoplace no) (effects (font (size 1.27 1.27))))
  (pin "1"))
 (symbol
  (lib_id "power:GND")
  (at 173.99 69.85 0)
  (unit 1)
  (body_style 1)
  (exclude_from_sim no)
  (in_bom yes)
  (on_board yes)
  (in_pos_files yes)
  (dnp no)
  (fields_autoplaced yes)
  (property "Reference" "#PWR082" (at 173.99 76.2 0) (hide yes) (show_name no) (do_not_autoplace no) (effects (font (size 1.27 1.27))))
  (property "Value" "GND" (at 173.99 74.93 0) (hide yes) (show_name no) (do_not_autoplace no) (effects (font (size 1.27 1.27))))
  (property "Footprint" "" (at 173.99 69.85 0) (hide yes) (show_name no) (do_not_autoplace no) (effects (font (size 1.27 1.27))))
  (property "Datasheet" "" (at 173.99 69.85 0) (hide yes) (show_name no) (do_not_autoplace no) (effects (font (size 1.27 1.27))))
  (property "Description" "Power symbol creates a global label with name \"GND\" , ground" (at 173.99 69.85 0) (hide yes) (show_name no) (do_not_autoplace no) (effects (font (size 1.27 1.27))))
  (pin "1"))
 (symbol
  (lib_id "power:GND")
  (at 158.75 82.55 0)
  (unit 1)
  (body_style 1)
  (exclude_from_sim no)
  (in_bom yes)
  (on_board yes)
  (in_pos_files yes)
  (dnp no)
  (fields_autoplaced yes)
  (property "Reference" "#PWR080" (at 158.75 88.9 0) (hide yes) (show_name no) (do_not_autoplace no) (effects (font (size 1.27 1.27))))
  (property "Value" "GND" (at 158.75 87.63 0) (hide yes) (show_name no) (do_not_autoplace no) (effects (font (size 1.27 1.27))))
  (property "Footprint" "" (at 158.75 82.55 0) (hide yes) (show_name no) (do_not_autoplace no) (effects (font (size 1.27 1.27))))
  (property "Datasheet" "" (at 158.75 82.55 0) (hide yes) (show_name no) (do_not_autoplace no) (effects (font (size 1.27 1.27))))
  (property "Description" "Power symbol creates a global label with name \"GND\" , ground" (at 158.75 82.55 0) (hide yes) (show_name no) (do_not_autoplace no) (effects (font (size 1.27 1.27))))
  (pin "1"))
 (symbol
  (lib_id "Device:C_Small")
  (at 173.99 55.88 0)
  (unit 1)
  (body_style 1)
  (exclude_from_sim no)
  (in_bom yes)
  (on_board yes)
  (in_pos_files yes)
  (dnp no)
  (property "Reference" "C91" (at 176.276 54.102 0) (show_name no) (do_not_autoplace no) (effects (font (size 1.27 1.27))))
  (property "Value" "10n" (at 176.53 57.912 0) (show_name no) (do_not_autoplace no) (effects (font (size 1.27 1.27))))
  (property "Footprint" "Capacitor_SMD:C_0402_1005Metric" (at 173.99 55.88 0) (hide yes) (show_name no) (do_not_autoplace no) (effects (font (size 1.27 1.27))))
  (property "Datasheet" "" (at 173.99 55.88 0) (hide yes) (show_name no) (do_not_autoplace no) (effects (font (size 1.27 1.27))))
  (property "Description" "Unpolarized capacitor, small symbol" (at 173.99 55.88 0) (hide yes) (show_name no) (do_not_autoplace no) (effects (font (size 1.27 1.27))))
  (pin "1")
  (pin "2"))
 (symbol
  (lib_id "Device:C_Small")
  (at 193.04 52.07 90)
  (unit 1)
  (body_style 1)
  (exclude_from_sim no)
  (in_bom yes)
  (on_board yes)
  (in_pos_files yes)
  (dnp no)
  (property "Reference" "C90" (at 189.992 50.546 90) (show_name no) (do_not_autoplace no) (effects (font (size 1.27 1.27))))
  (property "Value" "1u" (at 195.072 50.292 90) (show_name no) (do_not_autoplace no) (effects (font (size 1.27 1.27))))
  (property "Footprint" "Capacitor_SMD:C_0402_1005Metric" (at 193.04 52.07 0) (hide yes) (show_name no) (do_not_autoplace no) (effects (font (size 1.27 1.27))))
  (property "Datasheet" "" (at 193.04 52.07 0) (hide yes) (show_name no) (do_not_autoplace no) (effects (font (size 1.27 1.27))))
  (property "Description" "Unpolarized capacitor, small symbol" (at 193.04 52.07 0) (hide yes) (show_name no) (do_not_autoplace no) (effects (font (size 1.27 1.27))))
  (pin "1")
  (pin "2"))
 (symbol
  (lib_id "Device:C_Small")
  (at 93.98 52.07 0)
  (unit 1)
  (body_style 1)
  (exclude_from_sim no)
  (in_bom yes)
  (on_board yes)
  (in_pos_files yes)
  (dnp no)
  (property "Reference" "C87" (at 94.742 50.038 0) (show_name no) (do_not_autoplace no) (effects (font (size 1.27 1.27)) (justify left)))
  (property "Value" "100n" (at 94.234 54.356 0) (show_name no) (do_not_autoplace no) (effects (font (size 1.27 1.27)) (justify left)))
  (property "Footprint" "Capacitor_SMD:C_0402_1005Metric" (at 93.98 52.07 0) (hide yes) (show_name no) (do_not_autoplace no) (effects (font (size 1.27 1.27))))
  (property "Datasheet" "" (at 93.98 52.07 0) (hide yes) (show_name no) (do_not_autoplace no) (effects (font (size 1.27 1.27))))
  (property "Description" "Unpolarized capacitor, small symbol" (at 93.98 52.07 0) (hide yes) (show_name no) (do_not_autoplace no) (effects (font (size 1.27 1.27))))
  (pin "1")
  (pin "2"))
 (symbol
  (lib_id "power:GND")
  (at 130.81 49.53 0)
  (unit 1)
  (body_style 1)
  (exclude_from_sim no)
  (in_bom yes)
  (on_board yes)
  (in_pos_files yes)
  (dnp no)
  (fields_autoplaced yes)
  (property "Reference" "#PWR070" (at 130.81 55.88 0) (hide yes) (show_name no) (do_not_autoplace no) (effects (font (size 1.27 1.27))))
  (property "Value" "GND" (at 130.81 54.61 0) (hide yes) (show_name no) (do_not_autoplace no) (effects (font (size 1.27 1.27))))
  (property "Footprint" "" (at 130.81 49.53 0) (hide yes) (show_name no) (do_not_autoplace no) (effects (font (size 1.27 1.27))))
  (property "Datasheet" "" (at 130.81 49.53 0) (hide yes) (show_name no) (do_not_autoplace no) (effects (font (size 1.27 1.27))))
  (property "Description" "Power symbol creates a global label with name \"GND\" , ground" (at 130.81 49.53 0) (hide yes) (show_name no) (do_not_autoplace no) (effects (font (size 1.27 1.27))))
  (pin "1"))
 (symbol
  (lib_id "Device:C_Small")
  (at 139.7 46.99 0)
  (unit 1)
  (body_style 1)
  (exclude_from_sim no)
  (in_bom yes)
  (on_board yes)
  (in_pos_files yes)
  (dnp no)
  (fields_autoplaced yes)
  (property "Reference" "C83" (at 142.24 45.7262 0) (show_name no) (do_not_autoplace no) (effects (font (size 1.27 1.27)) (justify left)))
  (property "Value" "100n" (at 142.24 48.2662 0) (show_name no) (do_not_autoplace no) (effects (font (size 1.27 1.27)) (justify left)))
  (property "Footprint" "Capacitor_SMD:C_0402_1005Metric" (at 139.7 46.99 0) (hide yes) (show_name no) (do_not_autoplace no) (effects (font (size 1.27 1.27))))
  (property "Datasheet" "" (at 139.7 46.99 0) (hide yes) (show_name no) (do_not_autoplace no) (effects (font (size 1.27 1.27))))
  (property "Description" "Unpolarized capacitor, small symbol" (at 139.7 46.99 0) (hide yes) (show_name no) (do_not_autoplace no) (effects (font (size 1.27 1.27))))
  (pin "1")
  (pin "2"))
 (symbol
  (lib_id "power:GND")
  (at 106.68 54.61 0)
  (unit 1)
  (body_style 1)
  (exclude_from_sim no)
  (in_bom yes)
  (on_board yes)
  (in_pos_files yes)
  (dnp no)
  (fields_autoplaced yes)
  (property "Reference" "#PWR073" (at 106.68 60.96 0) (hide yes) (show_name no) (do_not_autoplace no) (effects (font (size 1.27 1.27))))
  (property "Value" "GND" (at 106.68 59.69 0) (hide yes) (show_name no) (do_not_autoplace no) (effects (font (size 1.27 1.27))))
  (property "Footprint" "" (at 106.68 54.61 0) (hide yes) (show_name no) (do_not_autoplace no) (effects (font (size 1.27 1.27))))
  (property "Datasheet" "" (at 106.68 54.61 0) (hide yes) (show_name no) (do_not_autoplace no) (effects (font (size 1.27 1.27))))
  (property "Description" "Power symbol creates a global label with name \"GND\" , ground" (at 106.68 54.61 0) (hide yes) (show_name no) (do_not_autoplace no) (effects (font (size 1.27 1.27))))
  (pin "1")))
